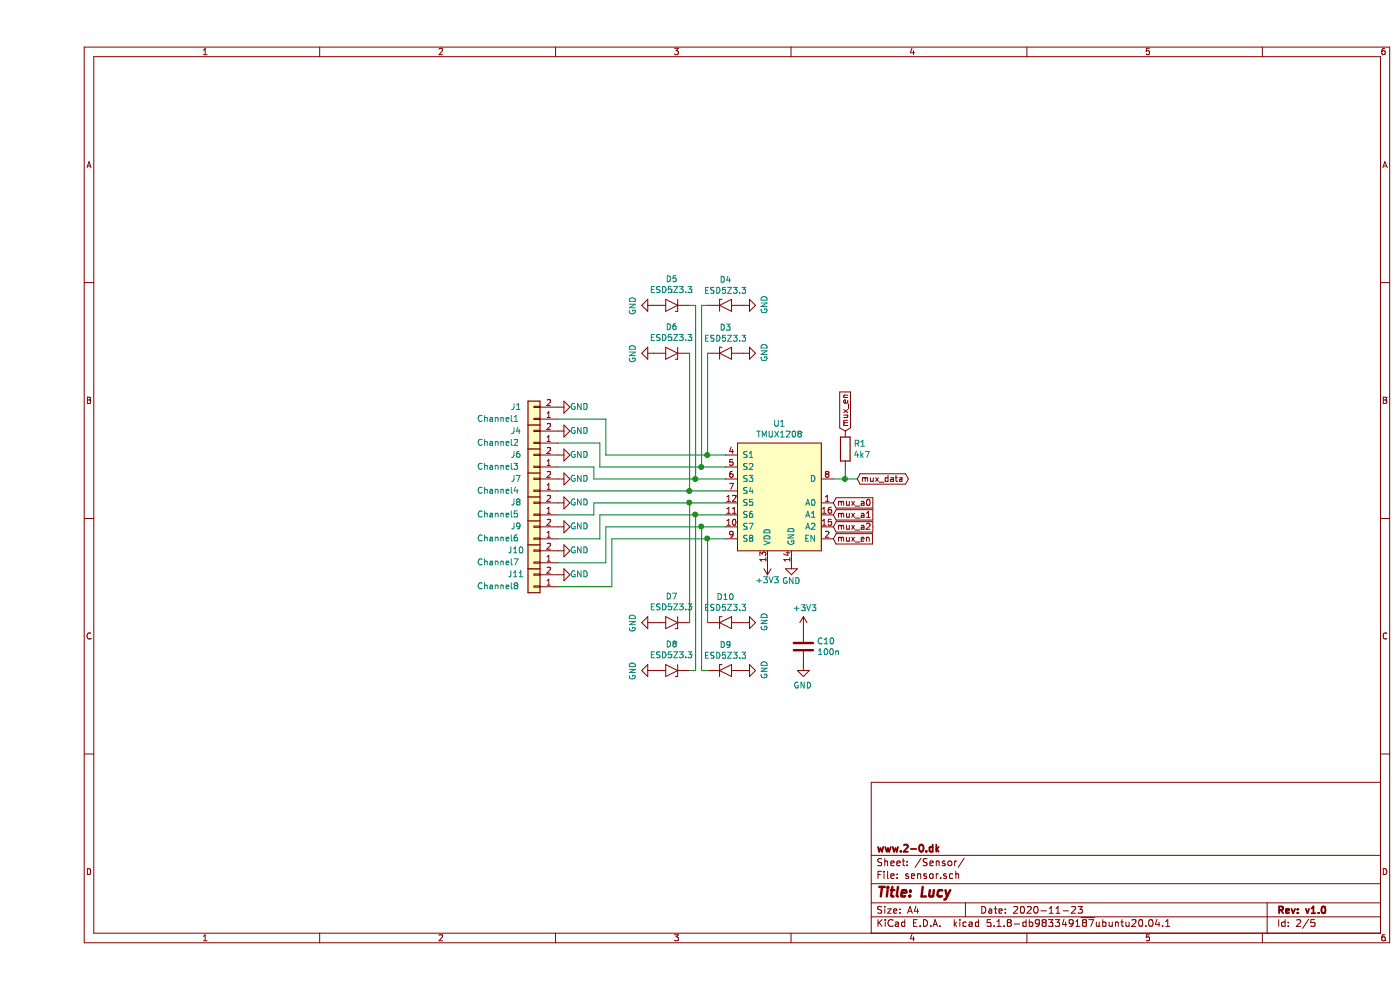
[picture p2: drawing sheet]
EESchema Schematic File Version 4
EELAYER 30 0
EELAYER END
$Descr A4 11693 8268
encoding utf-8
Sheet 2 5
Title "Lucy"
Date "2020-11-23"
Rev "v1.0"
Comp "www.2-0.dk"
Comment1 ""
Comment2 ""
Comment3 ""
Comment4 ""
$EndDescr
$Comp
L power:GND #PWR01
U 1 1
P 4350 4800
F 0 "#PWR01" H 4350 4550 50  0001 C CNN
F 1 "GND" V 4350 4700 50  0000 R CNN
F 2 "" H 4350 4800 50  0001 C CNN
F 3 "" H 4350 4800 50  0001 C CNN
	1    4350 4800
	0    -1   -1   0   
$EndComp
Wire Wire Line
	5750 4000 5500 4000
Wire Wire Line
	5750 3900 5550 3900
Wire Wire Line
	5750 3800 5600 3800
Wire Wire Line
	5450 4100 5750 4100
$Comp
L power:GND #PWR022
U 1 1
P 6300 4700
F 0 "#PWR022" H 6300 4450 50  0001 C CNN
F 1 "GND" H 6300 4550 50  0000 C CNN
F 2 "" H 6300 4700 50  0001 C CNN
F 3 "" H 6300 4700 50  0001 C CNN
	1    6300 4700
	1    0    0    -1  
$EndComp
Text GLabel 6650 4200 2    50   Input ~ 0
mux_a0
Text GLabel 6650 4300 2    50   Input ~ 0
mux_a1
Text GLabel 6650 4400 2    50   Input ~ 0
mux_a2
Text GLabel 6650 4500 2    50   Input ~ 0
mux_en
Text GLabel 6850 4000 2    50   BiDi ~ 0
mux_data
$Comp
L Device:C C10
U 1 1
P 6400 5400
F 0 "C10" H 6515 5446 50  0000 L CNN
F 1 "100n" H 6515 5355 50  0000 L CNN
F 2 "Capacitor_SMD:C_0603_1608Metric" H 6438 5250 50  0001 C CNN
F 3 "~" H 6400 5400 50  0001 C CNN
	1    6400 5400
	1    0    0    -1  
$EndComp
$Comp
L power:GND #PWR016
U 1 1
P 6400 5550
F 0 "#PWR016" H 6400 5300 50  0001 C CNN
F 1 "GND" H 6405 5377 50  0000 C CNN
F 2 "" H 6400 5550 50  0001 C CNN
F 3 "" H 6400 5550 50  0001 C CNN
	1    6400 5550
	-1   0    0    -1  
$EndComp
$Comp
L power:+3V3 #PWR015
U 1 1
P 6400 5250
F 0 "#PWR015" H 6400 5100 50  0001 C CNN
F 1 "+3V3" H 6415 5423 50  0000 C CNN
F 2 "" H 6400 5250 50  0001 C CNN
F 3 "" H 6400 5250 50  0001 C CNN
	1    6400 5250
	1    0    0    -1  
$EndComp
Wire Wire Line
	5500 5600 5450 5600
Wire Wire Line
	5550 5600 5600 5600
$Comp
L power:GND #PWR019
U 1 1
P 5900 5200
F 0 "#PWR019" H 5900 4950 50  0001 C CNN
F 1 "GND" H 5905 5027 50  0000 C CNN
F 2 "" H 5900 5200 50  0001 C CNN
F 3 "" H 5900 5200 50  0001 C CNN
	1    5900 5200
	0    -1   -1   0   
$EndComp
$Comp
L power:GND #PWR020
U 1 1
P 5900 5600
F 0 "#PWR020" H 5900 5350 50  0001 C CNN
F 1 "GND" H 5905 5427 50  0000 C CNN
F 2 "" H 5900 5600 50  0001 C CNN
F 3 "" H 5900 5600 50  0001 C CNN
	1    5900 5600
	0    -1   -1   0   
$EndComp
$Comp
L power:GND #PWR012
U 1 1
P 5150 5600
F 0 "#PWR012" H 5150 5350 50  0001 C CNN
F 1 "GND" H 5155 5427 50  0000 C CNN
F 2 "" H 5150 5600 50  0001 C CNN
F 3 "" H 5150 5600 50  0001 C CNN
	1    5150 5600
	0    1    1    0   
$EndComp
$Comp
L power:GND #PWR011
U 1 1
P 5150 5200
F 0 "#PWR011" H 5150 4950 50  0001 C CNN
F 1 "GND" H 5155 5027 50  0000 C CNN
F 2 "" H 5150 5200 50  0001 C CNN
F 3 "" H 5150 5200 50  0001 C CNN
	1    5150 5200
	0    1    1    0   
$EndComp
Wire Wire Line
	5550 2550 5600 2550
Wire Wire Line
	5500 2550 5450 2550
$Comp
L power:GND #PWR010
U 1 1
P 5150 2950
F 0 "#PWR010" H 5150 2700 50  0001 C CNN
F 1 "GND" H 5155 2777 50  0000 C CNN
F 2 "" H 5150 2950 50  0001 C CNN
F 3 "" H 5150 2950 50  0001 C CNN
	1    5150 2950
	0    1    1    0   
$EndComp
$Comp
L power:GND #PWR09
U 1 1
P 5150 2550
F 0 "#PWR09" H 5150 2300 50  0001 C CNN
F 1 "GND" H 5155 2377 50  0000 C CNN
F 2 "" H 5150 2550 50  0001 C CNN
F 3 "" H 5150 2550 50  0001 C CNN
	1    5150 2550
	0    1    1    0   
$EndComp
$Comp
L power:GND #PWR017
U 1 1
P 5900 2550
F 0 "#PWR017" H 5900 2300 50  0001 C CNN
F 1 "GND" H 5905 2377 50  0000 C CNN
F 2 "" H 5900 2550 50  0001 C CNN
F 3 "" H 5900 2550 50  0001 C CNN
	1    5900 2550
	0    -1   -1   0   
$EndComp
$Comp
L power:GND #PWR018
U 1 1
P 5900 2950
F 0 "#PWR018" H 5900 2700 50  0001 C CNN
F 1 "GND" H 5905 2777 50  0000 C CNN
F 2 "" H 5900 2950 50  0001 C CNN
F 3 "" H 5900 2950 50  0001 C CNN
	1    5900 2950
	0    -1   -1   0   
$EndComp
$Comp
L power:+3V3 #PWR021
U 1 1
P 6100 4700
F 0 "#PWR021" H 6100 4550 50  0001 C CNN
F 1 "+3V3" H 6100 4850 50  0000 C CNN
F 2 "" H 6100 4700 50  0001 C CNN
F 3 "" H 6100 4700 50  0001 C CNN
	1    6100 4700
	-1   0    0    1   
$EndComp
$Comp
L Device:R R1
U 1 1
P 6750 3750
F 0 "R1" H 6820 3796 50  0000 L CNN
F 1 "4k7" H 6820 3705 50  0000 L CNN
F 2 "Resistor_SMD:R_0603_1608Metric" V 6680 3750 50  0001 C CNN
F 3 "~" H 6750 3750 50  0001 C CNN
	1    6750 3750
	1    0    0    -1  
$EndComp
$Comp
L lucy:TMUX1208 U1
U 1 1
P 6200 4150
F 0 "U1" H 6200 4765 50  0000 C CNN
F 1 "TMUX1208" H 6200 4674 50  0000 C CNN
F 2 "Package_SO:TSSOP-16_4.4x5mm_P0.65mm" H 6100 4650 50  0001 C CNN
F 3 "http://www.ti.com/lit/ds/symlink/tmux1208.pdf" H 6200 4750 50  0001 C CNN
	1    6200 4150
	1    0    0    -1  
$EndComp
Text GLabel 6750 3600 1    50   Input ~ 0
mux_en
Wire Wire Line
	5450 4200 5750 4200
Wire Wire Line
	5750 4300 5500 4300
Wire Wire Line
	5750 4400 5550 4400
Wire Wire Line
	5750 4500 5600 4500
Wire Wire Line
	6650 4000 6750 4000
Wire Wire Line
	6750 3900 6750 4000
Connection ~ 6750 4000
Wire Wire Line
	6750 4000 6850 4000
$Comp
L lucy:ESD5Z3.3 D4
U 1 1
P 5750 2550
F 0 "D4" H 5750 2766 50  0000 C CNN
F 1 "ESD5Z3.3" H 5750 2675 50  0000 C CNN
F 2 "Diode_SMD:D_SOD-523" H 5750 2350 50  0001 C CNN
F 3 "https://www.onsemi.com/pub/Collateral/ESD5Z2.5T1-D.PDF" H 5700 2550 50  0001 C CNN
	1    5750 2550
	1    0    0    -1  
$EndComp
$Comp
L lucy:ESD5Z3.3 D3
U 1 1
P 5750 2950
F 0 "D3" H 5750 3166 50  0000 C CNN
F 1 "ESD5Z3.3" H 5750 3075 50  0000 C CNN
F 2 "Diode_SMD:D_SOD-523" H 5750 2750 50  0001 C CNN
F 3 "https://www.onsemi.com/pub/Collateral/ESD5Z2.5T1-D.PDF" H 5700 2950 50  0001 C CNN
	1    5750 2950
	1    0    0    -1  
$EndComp
$Comp
L lucy:ESD5Z3.3 D6
U 1 1
P 5300 2950
F 0 "D6" H 5300 2734 50  0000 C CNN
F 1 "ESD5Z3.3" H 5300 2825 50  0000 C CNN
F 2 "Diode_SMD:D_SOD-523" H 5300 2750 50  0001 C CNN
F 3 "https://www.onsemi.com/pub/Collateral/ESD5Z2.5T1-D.PDF" H 5250 2950 50  0001 C CNN
	1    5300 2950
	-1   0    0    1   
$EndComp
$Comp
L lucy:ESD5Z3.3 D5
U 1 1
P 5300 2550
F 0 "D5" H 5300 2334 50  0000 C CNN
F 1 "ESD5Z3.3" H 5300 2425 50  0000 C CNN
F 2 "Diode_SMD:D_SOD-523" H 5300 2350 50  0001 C CNN
F 3 "https://www.onsemi.com/pub/Collateral/ESD5Z2.5T1-D.PDF" H 5250 2550 50  0001 C CNN
	1    5300 2550
	-1   0    0    1   
$EndComp
$Comp
L lucy:ESD5Z3.3 D7
U 1 1
P 5300 5200
F 0 "D7" H 5300 4984 50  0000 C CNN
F 1 "ESD5Z3.3" H 5300 5075 50  0000 C CNN
F 2 "Diode_SMD:D_SOD-523" H 5300 5000 50  0001 C CNN
F 3 "https://www.onsemi.com/pub/Collateral/ESD5Z2.5T1-D.PDF" H 5250 5200 50  0001 C CNN
	1    5300 5200
	-1   0    0    1   
$EndComp
$Comp
L lucy:ESD5Z3.3 D8
U 1 1
P 5300 5600
F 0 "D8" H 5300 5384 50  0000 C CNN
F 1 "ESD5Z3.3" H 5300 5475 50  0000 C CNN
F 2 "Diode_SMD:D_SOD-523" H 5300 5400 50  0001 C CNN
F 3 "https://www.onsemi.com/pub/Collateral/ESD5Z2.5T1-D.PDF" H 5250 5600 50  0001 C CNN
	1    5300 5600
	-1   0    0    1   
$EndComp
$Comp
L lucy:ESD5Z3.3 D9
U 1 1
P 5750 5600
F 0 "D9" H 5750 5816 50  0000 C CNN
F 1 "ESD5Z3.3" H 5750 5725 50  0000 C CNN
F 2 "Diode_SMD:D_SOD-523" H 5750 5400 50  0001 C CNN
F 3 "https://www.onsemi.com/pub/Collateral/ESD5Z2.5T1-D.PDF" H 5700 5600 50  0001 C CNN
	1    5750 5600
	1    0    0    -1  
$EndComp
$Comp
L lucy:ESD5Z3.3 D10
U 1 1
P 5750 5200
F 0 "D10" H 5750 5416 50  0000 C CNN
F 1 "ESD5Z3.3" H 5750 5325 50  0000 C CNN
F 2 "Diode_SMD:D_SOD-523" H 5750 5000 50  0001 C CNN
F 3 "https://www.onsemi.com/pub/Collateral/ESD5Z2.5T1-D.PDF" H 5700 5200 50  0001 C CNN
	1    5750 5200
	1    0    0    -1  
$EndComp
$Comp
L power:GND #PWR04
U 1 1
P 4350 3400
F 0 "#PWR04" H 4350 3150 50  0001 C CNN
F 1 "GND" V 4350 3300 50  0000 R CNN
F 2 "" H 4350 3400 50  0001 C CNN
F 3 "" H 4350 3400 50  0001 C CNN
	1    4350 3400
	0    -1   -1   0   
$EndComp
$Comp
L power:GND #PWR08
U 1 1
P 4350 3800
F 0 "#PWR08" H 4350 3550 50  0001 C CNN
F 1 "GND" V 4350 3700 50  0000 R CNN
F 2 "" H 4350 3800 50  0001 C CNN
F 3 "" H 4350 3800 50  0001 C CNN
	1    4350 3800
	0    -1   -1   0   
$EndComp
$Comp
L power:GND #PWR027
U 1 1
P 4350 4000
F 0 "#PWR027" H 4350 3750 50  0001 C CNN
F 1 "GND" V 4350 3900 50  0000 R CNN
F 2 "" H 4350 4000 50  0001 C CNN
F 3 "" H 4350 4000 50  0001 C CNN
	1    4350 4000
	0    -1   -1   0   
$EndComp
$Comp
L power:GND #PWR057
U 1 1
P 4350 4200
F 0 "#PWR057" H 4350 3950 50  0001 C CNN
F 1 "GND" V 4350 4100 50  0000 R CNN
F 2 "" H 4350 4200 50  0001 C CNN
F 3 "" H 4350 4200 50  0001 C CNN
	1    4350 4200
	0    -1   -1   0   
$EndComp
$Comp
L power:GND #PWR061
U 1 1
P 4350 4400
F 0 "#PWR061" H 4350 4150 50  0001 C CNN
F 1 "GND" V 4350 4300 50  0000 R CNN
F 2 "" H 4350 4400 50  0001 C CNN
F 3 "" H 4350 4400 50  0001 C CNN
	1    4350 4400
	0    -1   -1   0   
$EndComp
$Comp
L power:GND #PWR063
U 1 1
P 4350 4600
F 0 "#PWR063" H 4350 4350 50  0001 C CNN
F 1 "GND" V 4350 4500 50  0000 R CNN
F 2 "" H 4350 4600 50  0001 C CNN
F 3 "" H 4350 4600 50  0001 C CNN
	1    4350 4600
	0    -1   -1   0   
$EndComp
Wire Wire Line
	5600 2950 5600 3800
Wire Wire Line
	5550 2550 5550 3900
Wire Wire Line
	5500 2550 5500 4000
Wire Wire Line
	5450 2950 5450 4100
Wire Wire Line
	5450 4200 5450 5200
Wire Wire Line
	5500 4300 5500 5600
Wire Wire Line
	5550 4400 5550 5600
Wire Wire Line
	5600 4500 5600 5200
$Comp
L Connector_Generic:Conn_01x02 J7
U 1 1
P 4150 4100
F 0 "J7" H 4300 4000 50  0000 C CNN
F 1 "Channel4" H 4450 4100 50  0000 C CNN
F 2 "Connector_Molex:Molex_PicoBlade_53048-0210_1x02_P1.25mm_Horizontal" H 4150 4100 50  0001 C CNN
F 3 "~" H 4150 4100 50  0001 C CNN
	1    4150 4100
	-1   0    0    1   
$EndComp
$Comp
L Connector_Generic:Conn_01x02 J6
U 1 1
P 4150 3900
F 0 "J6" H 4300 3800 50  0000 C CNN
F 1 "Channel3" H 4450 3900 50  0000 C CNN
F 2 "Connector_Molex:Molex_PicoBlade_53048-0210_1x02_P1.25mm_Horizontal" H 4150 3900 50  0001 C CNN
F 3 "~" H 4150 3900 50  0001 C CNN
	1    4150 3900
	-1   0    0    1   
$EndComp
$Comp
L Connector_Generic:Conn_01x02 J4
U 1 1
P 4150 3700
F 0 "J4" H 4300 3600 50  0000 C CNN
F 1 "Channel2" H 4450 3700 50  0000 C CNN
F 2 "Connector_Molex:Molex_PicoBlade_53048-0210_1x02_P1.25mm_Horizontal" H 4150 3700 50  0001 C CNN
F 3 "~" H 4150 3700 50  0001 C CNN
	1    4150 3700
	-1   0    0    1   
$EndComp
$Comp
L Connector_Generic:Conn_01x02 J1
U 1 1
P 4150 3500
F 0 "J1" H 4300 3400 50  0000 C CNN
F 1 "Channel1" H 4450 3500 50  0000 C CNN
F 2 "Connector_Molex:Molex_PicoBlade_53048-0210_1x02_P1.25mm_Horizontal" H 4150 3500 50  0001 C CNN
F 3 "~" H 4150 3500 50  0001 C CNN
	1    4150 3500
	-1   0    0    1   
$EndComp
$Comp
L Connector_Generic:Conn_01x02 J8
U 1 1
P 4150 4300
F 0 "J8" H 4300 4200 50  0000 C CNN
F 1 "Channel5" H 4450 4300 50  0000 C CNN
F 2 "Connector_Molex:Molex_PicoBlade_53048-0210_1x02_P1.25mm_Horizontal" H 4150 4300 50  0001 C CNN
F 3 "~" H 4150 4300 50  0001 C CNN
	1    4150 4300
	-1   0    0    1   
$EndComp
$Comp
L Connector_Generic:Conn_01x02 J9
U 1 1
P 4150 4500
F 0 "J9" H 4300 4400 50  0000 C CNN
F 1 "Channel6" H 4450 4500 50  0000 C CNN
F 2 "Connector_Molex:Molex_PicoBlade_53048-0210_1x02_P1.25mm_Horizontal" H 4150 4500 50  0001 C CNN
F 3 "~" H 4150 4500 50  0001 C CNN
	1    4150 4500
	-1   0    0    1   
$EndComp
$Comp
L Connector_Generic:Conn_01x02 J10
U 1 1
P 4150 4700
F 0 "J10" H 4300 4600 50  0000 C CNN
F 1 "Channel7" H 4450 4700 50  0000 C CNN
F 2 "Connector_Molex:Molex_PicoBlade_53048-0210_1x02_P1.25mm_Horizontal" H 4150 4700 50  0001 C CNN
F 3 "~" H 4150 4700 50  0001 C CNN
	1    4150 4700
	-1   0    0    1   
$EndComp
$Comp
L Connector_Generic:Conn_01x02 J11
U 1 1
P 4150 4900
F 0 "J11" H 4300 4800 50  0000 C CNN
F 1 "Channel8" H 4450 4900 50  0000 C CNN
F 2 "Connector_Molex:Molex_PicoBlade_53048-0210_1x02_P1.25mm_Horizontal" H 4150 4900 50  0001 C CNN
F 3 "~" H 4150 4900 50  0001 C CNN
	1    4150 4900
	-1   0    0    1   
$EndComp
$Comp
L power:GND #PWR06
U 1 1
P 4350 3600
F 0 "#PWR06" H 4350 3350 50  0001 C CNN
F 1 "GND" V 4350 3500 50  0000 R CNN
F 2 "" H 4350 3600 50  0001 C CNN
F 3 "" H 4350 3600 50  0001 C CNN
	1    4350 3600
	0    -1   -1   0   
$EndComp
Wire Wire Line
	5450 4100 4350 4100
Connection ~ 5450 4100
Wire Wire Line
	5450 4200 4650 4200
Wire Wire Line
	4650 4200 4650 4300
Wire Wire Line
	4650 4300 4350 4300
Connection ~ 5450 4200
Wire Wire Line
	5500 4300 4700 4300
Wire Wire Line
	4700 4300 4700 4500
Wire Wire Line
	4700 4500 4350 4500
Connection ~ 5500 4300
Wire Wire Line
	4750 4400 4750 4700
Wire Wire Line
	4750 4700 4350 4700
Wire Wire Line
	4750 4400 5550 4400
Connection ~ 5550 4400
Wire Wire Line
	5600 4500 4800 4500
Wire Wire Line
	4800 4500 4800 4900
Wire Wire Line
	4800 4900 4350 4900
Connection ~ 5600 4500
Wire Wire Line
	5500 4000 4650 4000
Wire Wire Line
	4650 4000 4650 3900
Wire Wire Line
	4650 3900 4350 3900
Connection ~ 5500 4000
Wire Wire Line
	5550 3900 4700 3900
Wire Wire Line
	4700 3900 4700 3700
Wire Wire Line
	4700 3700 4350 3700
Connection ~ 5550 3900
Wire Wire Line
	5600 3800 4750 3800
Wire Wire Line
	4750 3800 4750 3500
Wire Wire Line
	4750 3500 4350 3500
Connection ~ 5600 3800
$EndSCHEMATC
